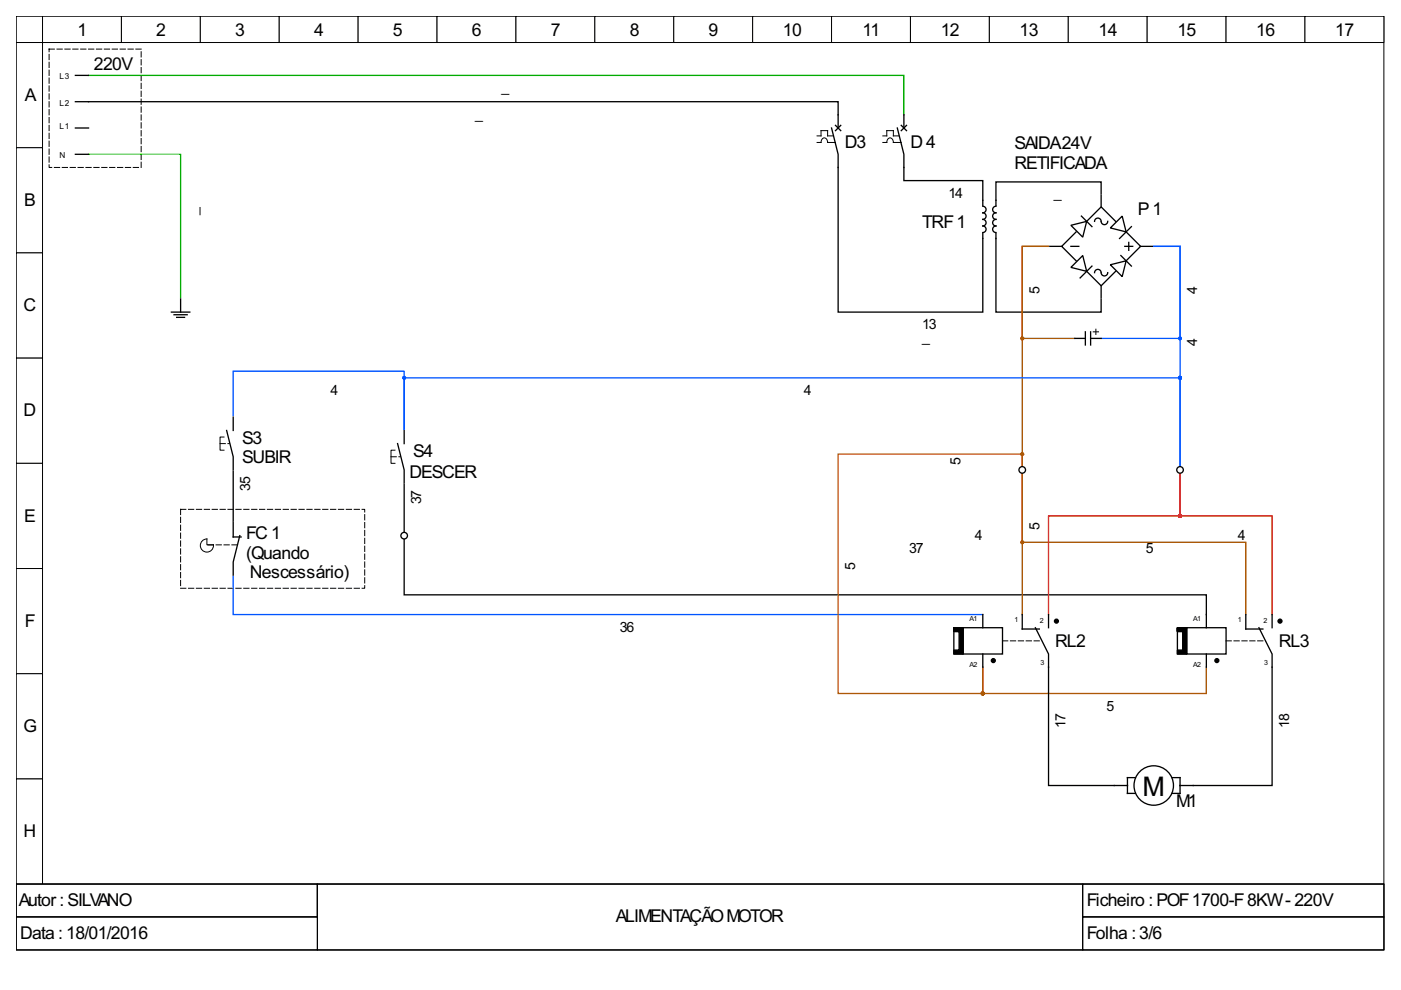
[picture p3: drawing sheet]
<svg xmlns="http://www.w3.org/2000/svg" width="297mm" height="210mm" viewBox="0 0 297 210" stroke-linecap="round" stroke-linejoin="round" font-family="sans-serif">
<path d="M3.4 3.4h290v184.1h-290z" fill="none" stroke="#000" stroke-width=".21"/>
<g fill="#fff" stroke="#000" stroke-width=".21">
<path d="M3.4 3.4h5.6v5.6h-5.6z"/>
<path d="M9 3.4h16.7v5.6h-16.7z"/>
<path d="M25.7 3.4h16.8v5.6h-16.8z"/>
<path d="M42.5 3.4h16.7v5.6h-16.7z"/>
<path d="M59.2 3.4h16.7v5.6h-16.7z"/>
<path d="M75.9 3.4h16.8v5.6h-16.8z"/>
<path d="M92.7 3.4h16.7v5.6h-16.7z"/>
<path d="M109.4 3.4h16.7v5.6h-16.7z"/>
<path d="M126.1 3.4h16.7v5.6h-16.7z"/>
<path d="M142.8 3.4h16.8v5.6h-16.8z"/>
<path d="M159.6 3.4h16.7v5.6h-16.7z"/>
<path d="M176.3 3.4h16.7v5.6h-16.7z"/>
<path d="M193 3.4h16.8v5.6h-16.8z"/>
<path d="M209.8 3.4h16.7v5.6h-16.7z"/>
<path d="M226.5 3.4h16.7v5.6h-16.7z"/>
<path d="M243.2 3.4h16.8v5.6h-16.8z"/>
<path d="M260 3.4h16.7v5.6h-16.7z"/>
<path d="M276.7 3.4h16.7v5.6h-16.7z"/>
<path d="M3.4 9h5.6v22.3h-5.6z"/>
<path d="M3.4 31.3h5.6v22.3h-5.6z"/>
<path d="M3.4 53.6h5.6v22.3h-5.6z"/>
<path d="M3.4 75.9h5.6v22.3h-5.6z"/>
<path d="M3.4 98.2h5.6v22.3h-5.6z"/>
<path d="M3.4 120.5h5.6v22.3h-5.6z"/>
<path d="M3.4 142.8h5.6v22.4h-5.6z"/>
<path d="M3.4 165.2h5.6v22.3h-5.6z"/>
<path d="M3.4 187.5h290v13.9h-290z"/>
<path d="M3.4 187.5h63.9v6.9h-63.9z"/>
</g>
<path d="M3.4 187.5h63.9v6.9h-63.9z" fill="none" stroke="#000" stroke-width=".21"/>
<path d="M67.3 187.5h162.3v13.9h-162.3z" fill="#fff" stroke="#000" stroke-width=".21"/>
<path d="M67.3 187.5h162.3v13.9h-162.3z" fill="none" stroke="#000" stroke-width=".21"/>
<path d="M229.6 187.5h63.8v6.9h-63.8z" fill="#fff" stroke="#000" stroke-width=".21"/>
<path d="M229.6 187.5h63.8v6.9h-63.8z" fill="none" stroke="#000" stroke-width=".21"/>
<path d="M3.4 194.4h63.9v7h-63.9z" fill="#fff" stroke="#000" stroke-width=".21"/>
<path d="M3.4 194.4h63.9v7h-63.9z" fill="none" stroke="#000" stroke-width=".21"/>
<path d="M229.6 194.4h63.8v7h-63.8z" fill="#fff" stroke="#000" stroke-width=".21"/>
<path d="M173.2 30.2h.9a.74 .74 0 0 1 .7-1 .74 .74 0 0 1 .7 1h1.6M173.2 28.8h.9v-1.1h1.4v1.1h1.1M187.2 30.2h.8a.74 .74 0 0 1 .7-1 .74 .74 0 0 1 .7 1h1.7M187.2 28.8h.8v-1.1h1.4v1.1h1.1M231.8 70.4h1.1M232.3 69.8v1.1M47.5 92.7h-.8v2.7h.8M83.7 95.4h-.8v2.8h.8M45.3 115.5h-1.4v-1.2a1.39 1.39 0 0 0-1.4 1.4 1.39 1.39 0 0 0 1.4 1.4 1.39 1.39 0 0 0 1.4-1.6M229.6 194.4h63.8v7h-63.8z" fill="none" stroke="#000" stroke-width=".21"/>
<path d="M10.4 10.4h19.5v25.1h-19.5zM46.7 94.1h1.9M82.9 96.8h2M38.3 108h39v16.7h-39zM44.1 115.5h6.2M212.6 135.9h8.3M260 135.9h8.3" fill="none" stroke="#000" stroke-width=".21" stroke-dasharray="1.1 .6"/>
<g fill="none" stroke="#000" stroke-width=".28">
<path d="M16 16h2.8M16 21.6h161.7v5.5M16 27.1h2.8M16 32.7h2.8M176.3 27.1l1.4 5.6v33.5h30.7v-16.8M177.1 26.6l1.2 1.1M178.3 26.6l-1.2 1.1M190.2 27.1l1.4 5.6v5.6h16.8v5.3M191.1 26.6l1.1 1.1M191.6 24.4v2.7M192.2 26.6l-1.1 1.1M208.4 43.7a.7 .7 0 0 1 .7 .7 .7 .7 0 0 1-.7 .7 .7 .7 0 0 1 .7 .7 .7 .7 0 0 1-.7 .7 .7 .7 0 0 1 .7 .7 .7 .7 0 0 1-.7 .7 .7 .7 0 0 1 .7 .7 .7 .7 0 0 1-.7 .7"/>
<path d="M211.2 49.4v16.8h22.3v-2.8M211.2 43.7a.7 .7 0 0 0-.7 .7 .7 .7 0 0 0 .7 .7 .7 .7 0 0 0-.7 .7 .7 .7 0 0 0 .7 .7 .7 .7 0 0 0-.7 .7 .7 .7 0 0 0 .7 .7 .7 .7 0 0 0-.7 .7 .7 .7 0 0 0 .7 .7M222.6 52.2h2.5M227.1 56.7l2.5-2.5 .8 3.3zM227.1 47.8l3.3-.9-.8 3.4zM227.1 52.2h1.6M228.2 49.2l-3.1 3 3.1 3.1M229.3 45.8l2.2 2.3M230.4 57.5l3.1 3.1 3-3.1M230.4 46.9l3.1-3 3 3M231.5 56.4l-2.5 2.5M233.5 57.7a.7 .7 0 0 0-.8-.6 .7 .7 0 0 0-.6 .7"/>
<path d="M233.5 46.9a.7 .7 0 0 0-.8-.7 .7 .7 0 0 0-.6 .7M233.5 41.1v-2.5h-22.3v5M233.5 41.4v2.5M234.9 57.8a.7 .7 0 0 1-.7 .7 .7 .7 0 0 1-.7-.6M234.9 46.9a.7 .7 0 0 1-.7 .7 .7 .7 0 0 1-.7-.6M235.4 48.3l2.5-2.5 .9 3.4zM235.4 56.1l3.4-.8-.9 3.3zM237.6 54.2l2.3 2.2M238.5 52.2h1.7M238.8 49.2l3 3-3 3.1M239.3 51.4v1.7M239.9 48.1l-2.5 2.5"/>
<path d="M241.8 52.2h2.5M36.3 66.2h3.9M36.9 66.7h2.8M37.5 67.3h1.6M38.3 63.4v2.8M227.9 71.7h2.2M230.1 70.4v2.7M231.2 71.7h2.3M231.2 70.4v2.7M233.5 60.6v2.5M48.1 91.3l1.3 5.5v2.8M49.4 99.9v10.6"/>
<path d="M49.4 88.5v2.8M84.3 94.1l1.4 5.5v2.8M85.7 91.3v2.8M49.4 110.8v3.1h1.7M50.8 113.6l-1.4 5.5v2.8M85.7 102.7v10M85.7 114.4v11.7h170.1v7M202.2 133.1h2v5.6h-2zM204.2 133.1h8.4v5.6h-8.4zM208.4 130.3v2.8M208.4 138.7v2.8M216.7 130.3v3.1h3.7"/>
<path d="M219.5 133.1l2.8 5.6v27.8h16.7M222.3 130.3v2.8M249.6 133.1h2v5.6h-2zM251.6 133.1h8.4v5.6h-8.4zM255.8 138.7v2.8M264.1 130.3v3.1h3.7M266.9 133.1l2.8 5.6v27.8h-19.5M269.7 130.3v2.8M240.7 164.9h-1.7v3.3h1.7M248.5 164.9h1.7v3.3h-1.7"/>
<circle cx="216.7" cy="99.6" r=".7"/>
<circle cx="250.2" cy="99.6" r=".7"/>
<circle cx="85.7" cy="113.6" r=".7"/>
<circle cx="244.6" cy="166.5" r="4.2"/>
</g>
<path d="M227.9 71.7h-11.2v-19.5h5.6h-5.6v46.6v-2.5h-39v50.7h30.7v-5.5v5.5h47.4v-5.5M216.7 130.3v-29.8v14.5h47.4v15.3" fill="none" stroke="#a50" stroke-width=".28"/>
<g fill="#a50" stroke="#a50" stroke-width=".28">
<circle cx="208.4" cy="147" r=".28"/>
<circle cx="216.7" cy="115" r=".28"/>
<circle cx="216.7" cy="96.3" r=".28"/>
<circle cx="216.7" cy="71.7" r=".28"/>
</g>
<path d="M18.8 16h172.8v8.4" fill="none" stroke="#0a0" stroke-width=".28"/>
<path d="M233.5 71.7h16.7v-19.5h-5.6h5.6v46.6v-18.7h-164.5v10.9v-12.3h-36.3v9.5M49.4 122.2v8.1h159" fill="none" stroke="#05f" stroke-width=".28"/>
<path d="M222.3 130.3v-20.9h27.9v-8.9v8.9h19.5v20.9" fill="none" stroke="#f00" stroke-width=".28"/>
<circle cx="250.2" cy="109.4" r=".28" fill="#f00" stroke="#f00" stroke-width=".28"/>
<g fill="#05f" stroke="#05f" stroke-width=".28">
<circle cx="250.2" cy="80.1" r=".28"/>
<circle cx="85.7" cy="80.1" r=".28"/>
<circle cx="250.2" cy="71.7" r=".28"/>
</g>
<path d="M18.8 32.7h19.5v30.4" fill="none" stroke="#5f0" stroke-width=".28"/>
<g fill="#000" stroke="#000" stroke-width=".28">
<path d="M202.2 133.1h2v5.6h-2v-.9h1.2v-3.9h-1.2z" fill-rule="evenodd"/>
<path d="M249.6 133.1h2v5.6h-2v-.9h1.1v-3.9h-1.1z" fill-rule="evenodd"/>
<circle cx="224" cy="131.7" r=".42"/>
<circle cx="271.4" cy="131.7" r=".42"/>
<circle cx="210.6" cy="140.1" r=".42"/>
<circle cx="258" cy="140.1" r=".42"/>
</g>
<text font-size="6.4" x="242.2" y="168.8">M</text>
<g font-size="4.2">
<text x="16.4" y="7.6">1</text>
<text x="33.1" y="7.6">2</text>
<text x="49.9" y="7.6">3</text>
<text x="66.6" y="7.6">4</text>
<text x="83.3" y="7.6">5</text>
<text x="100" y="7.6">6</text>
<text x="116.8" y="7.6">7</text>
<text x="133.5" y="7.6">8</text>
<text x="150.2" y="7.6">9</text>
<text x="166" y="7.6">10</text>
<text x="182.9" y="7.6">11</text>
<text x="199.4" y="7.6">12</text>
<text x="216.2" y="7.6">13</text>
<text x="232.9" y="7.6">14</text>
<text x="249.6" y="7.6">15</text>
<text x="266.4" y="7.6">16</text>
<text x="283.1" y="7.6">17</text>
<text x="19.9" y="14.9">220V</text>
<text x="5.3" y="21.4">A</text>
<text x="179.1" y="31.3">D3</text>
<text x="193" y="31.3">D4</text>
<text x="215.1" y="31.6">SAIDA24V</text>
<text x="215.1" y="35.8">RETIFICADA</text>
<text x="5.1" y="43.7">B</text>
<text x="241.3" y="45.6">P1</text>
<text x="195.5" y="48.3">TRF1</text>
<text x="5" y="66">C</text>
<text x="5" y="88.3">D</text>
<text x="51.3" y="94.1">S3</text>
<text x="51.3" y="98.2">SUBIR</text>
<text x="86.8" y="101.3">DESCER</text>
<text x="87.6" y="96.8">S4</text>
<text x="5.1" y="110.6">E</text>
<text x="52.2" y="114.3">FC1</text>
<text x="52.2" y="118.5">(Quando</text>
<text x="53" y="122.6">Nescessário)</text>
<text x="5.3" y="132.9">F</text>
<text x="223.7" y="137.3">RL2</text>
<text x="271.1" y="137.3">RL3</text>
<text x="5" y="155.2">G</text>
<text x="249.4" y="171">M1</text>
<text x="5" y="177.5">H</text>
<text x="4" y="192.1">Autor:SILVANO</text>
<text x="130.6" y="195.6">ALIMENTAÇÃOMOTOR</text>
<text x="230.4" y="192.1">Ficheiro :POF1700-F8KW- 220V</text>
<text x="4.3" y="199.1">Data :18/01/2016</text>
<text x="230.4" y="199.1">Folha :3/6</text>
</g>
<g font-size="3.3">
<text x="106.3" y="19.6">_</text>
<text x="100.7" y="25.2">_</text>
<text x="201.1" y="41.9">14</text>
<text x="223.4" y="41.9">_</text>
<text x="41.9" y="45.5" transform="rotate(-90 41.9 45.5)">_</text>
<text x="220.4" y="62.3" transform="rotate(-90 220.4 62.3)">5</text>
<text x="253.8" y="62.3" transform="rotate(-90 253.8 62.3)">4</text>
<text x="195.5" y="69.8">13</text>
<text x="195.5" y="72.6">_</text>
<text x="253.8" y="73.4" transform="rotate(-90 253.8 73.4)">4</text>
<text x="70.1" y="83.7">4</text>
<text x="170.5" y="83.7">4</text>
<text x="203.6" y="98.5" transform="rotate(-90 203.6 98.5)">5</text>
<text x="53.1" y="104.1" transform="rotate(-90 53.1 104.1)">35</text>
<text x="89.3" y="106.9" transform="rotate(-90 89.3 106.9)">37</text>
<text x="220.4" y="112.5" transform="rotate(-90 220.4 112.5)">5</text>
<text x="192.8" y="117.2">37</text>
<text x="206.7" y="114.4">4</text>
<text x="242.9" y="117.2">5</text>
<text x="262.5" y="114.4">4</text>
<text x="181.3" y="120.8" transform="rotate(-90 181.3 120.8)">5</text>
<text x="131.4" y="133.9">36</text>
<text x="225.9" y="154.3" transform="rotate(-90 225.9 154.3)">17</text>
<text x="234.6" y="150.7">5</text>
<text x="273.3" y="154.3" transform="rotate(-90 273.3 154.3)">18</text>
</g>
<g font-size="2">
<text x="12.6" y="16.8">L3</text>
<text x="12.6" y="22.4">L2</text>
<text x="12.6" y="27.4">L1</text>
<text x="12.6" y="33.6">N</text>
</g>
<g font-size="1.7">
<text x="205.6" y="131.7">A1</text>
<text x="215.1" y="132">1</text>
<text x="253" y="131.7">A1</text>
<text x="262.5" y="132">1</text>
<text x="220.5" y="132.1">2</text>
<text x="267.9" y="132.1">2</text>
<text x="205.6" y="141.5">A2</text>
<text x="220.6" y="140.9">3</text>
<text x="253" y="141.5">A2</text>
<text x="268" y="140.9">3</text>
</g>
</svg>
